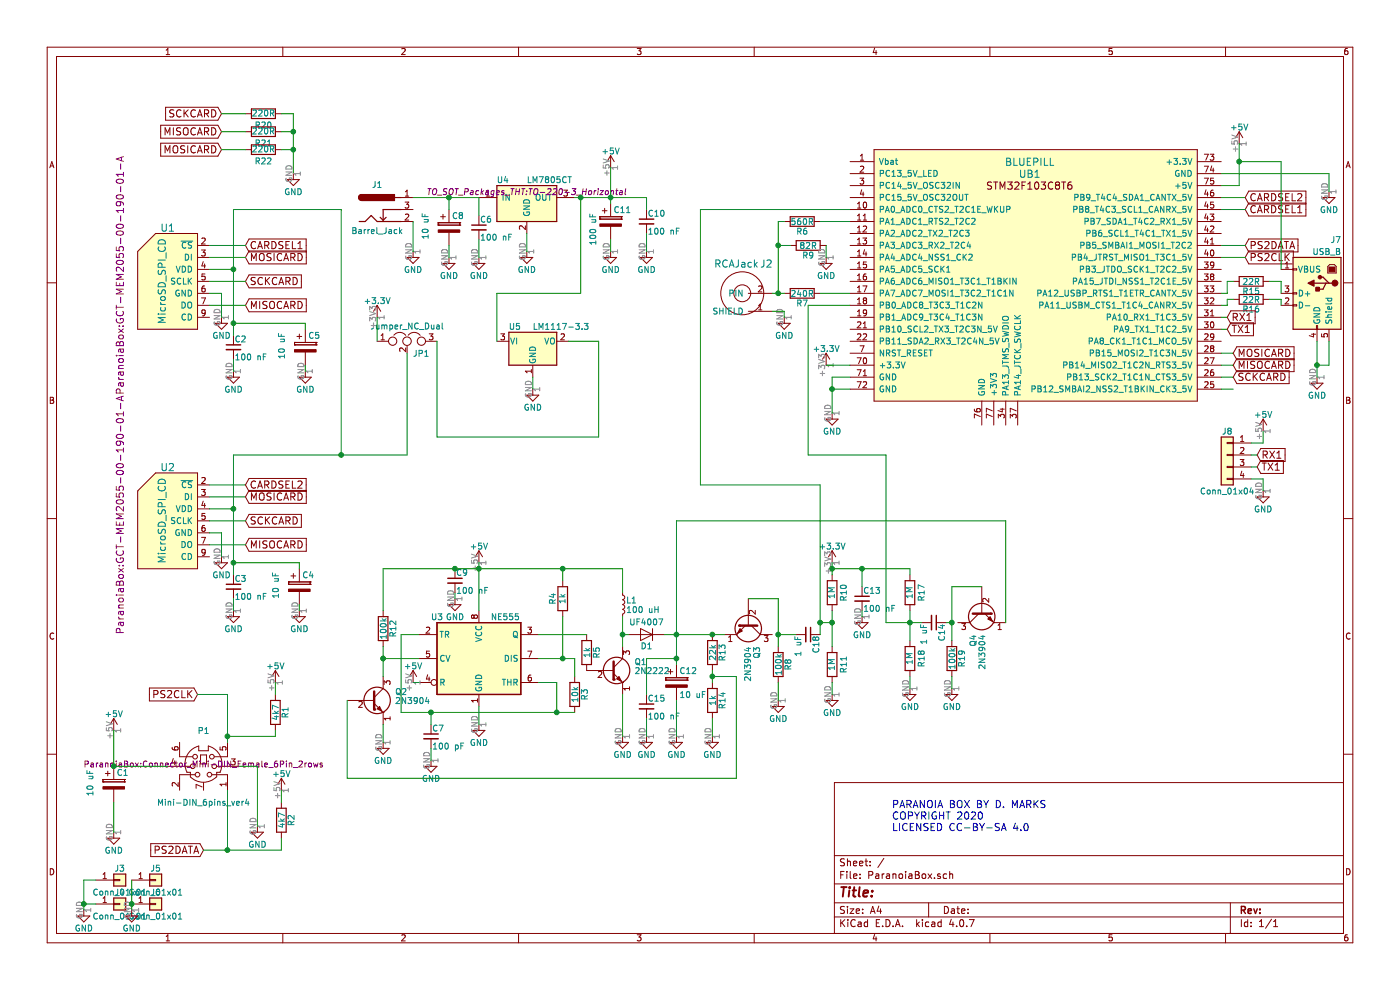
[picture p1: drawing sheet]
EESchema Schematic File Version 2
LIBS:power
LIBS:device
LIBS:switches
LIBS:relays
LIBS:motors
LIBS:transistors
LIBS:conn
LIBS:linear
LIBS:regul
LIBS:74xx
LIBS:cmos4000
LIBS:adc-dac
LIBS:memory
LIBS:xilinx
LIBS:microcontrollers
LIBS:dsp
LIBS:microchip
LIBS:analog_switches
LIBS:motorola
LIBS:texas
LIBS:intel
LIBS:audio
LIBS:interface
LIBS:digital-audio
LIBS:philips
LIBS:display
LIBS:cypress
LIBS:siliconi
LIBS:opto
LIBS:atmel
LIBS:contrib
LIBS:valves
LIBS:bluepill
LIBS:AMS1117-3V3
LIBS:microsd_spi_cd
LIBS:mini-din_6pins_ver4
LIBS:rcajack
LIBS:ParanoiaBox-cache
EELAYER 25 0
EELAYER END
$Descr A4 11693 8268
encoding utf-8
Sheet 1 1
Title ""
Date ""
Rev ""
Comp ""
Comment1 ""
Comment2 ""
Comment3 ""
Comment4 ""
$EndDescr
$Comp
L BLUEPILL UB1
U 1 1
P 8450 2050
F 0 "UB1" H 8600 2650 60  0000 C CNN
F 1 "BLUEPILL" H 8600 2750 60  0000 C CNN
F 2 "ParanoiaBox:BLUEPILL" H 8600 2750 60  0001 C CNN
F 3 "" H 8600 2750 60  0001 C CNN
	1    8450 2050
	1    0    0    -1  
$EndComp
$Comp
L MicroSD_SPI_CD U1
U 1 1
P 1400 2350
F 0 "U1" H 1400 2800 60  0000 C CNN
F 1 "MicroSD_SPI_CD" V 1350 2350 60  0000 C CNN
F 2 "ParanoiaBox:GCT-MEM2055-00-190-01-A" V 1000 2400 60  0000 C CNN
F 3 "" H 1250 2350 60  0000 C CNN
	1    1400 2350
	1    0    0    -1  
$EndComp
$Comp
L C_Small C2
U 1 1
P 1950 2900
F 0 "C2" H 1960 2970 50  0000 L CNN
F 1 "100 nF" H 1960 2820 50  0000 L CNN
F 2 "Capacitors_THT:C_Disc_D5.0mm_W2.5mm_P2.50mm" H 1950 2900 50  0001 C CNN
F 3 "" H 1950 2900 50  0001 C CNN
	1    1950 2900
	1    0    0    -1  
$EndComp
$Comp
L GND #PWR01
U 1 1
P 1950 3100
F 0 "#PWR01" H 1950 2850 50  0001 C CNN
F 1 "GND" H 1950 2950 50  0000 C CNN
F 2 "" H 1950 3100 50  0001 C CNN
F 3 "" H 1950 3100 50  0001 C CNN
	1    1950 3100
	1    0    0    -1  
$EndComp
Text GLabel 10300 3050 2    60   Input ~ 0
MISOCARD
Text GLabel 10300 2950 2    60   Input ~ 0
MOSICARD
Text GLabel 10300 3150 2    60   Input ~ 0
SCKCARD
Text GLabel 2050 2350 2    60   Input ~ 0
SCKCARD
Text GLabel 2050 2550 2    60   Input ~ 0
MISOCARD
Text GLabel 2050 2150 2    60   Input ~ 0
MOSICARD
Text GLabel 2050 2050 2    60   Input ~ 0
CARDSEL1
Text GLabel 10400 1750 2    60   Input ~ 0
CARDSEL1
$Comp
L MicroSD_SPI_CD U2
U 1 1
P 1400 4350
F 0 "U2" H 1400 4800 60  0000 C CNN
F 1 "MicroSD_SPI_CD" V 1350 4350 60  0000 C CNN
F 2 "ParanoiaBox:GCT-MEM2055-00-190-01-A" V 1000 4400 60  0000 C CNN
F 3 "" H 1250 4350 60  0000 C CNN
	1    1400 4350
	1    0    0    -1  
$EndComp
$Comp
L C_Small C3
U 1 1
P 1950 4900
F 0 "C3" H 1960 4970 50  0000 L CNN
F 1 "100 nF" H 1960 4820 50  0000 L CNN
F 2 "Capacitors_THT:C_Disc_D5.0mm_W2.5mm_P2.50mm" H 1950 4900 50  0001 C CNN
F 3 "" H 1950 4900 50  0001 C CNN
	1    1950 4900
	1    0    0    -1  
$EndComp
$Comp
L GND #PWR02
U 1 1
P 1950 5100
F 0 "#PWR02" H 1950 4850 50  0001 C CNN
F 1 "GND" H 1950 4950 50  0000 C CNN
F 2 "" H 1950 5100 50  0001 C CNN
F 3 "" H 1950 5100 50  0001 C CNN
	1    1950 5100
	1    0    0    -1  
$EndComp
Text GLabel 2050 4350 2    60   Input ~ 0
SCKCARD
Text GLabel 2050 4550 2    60   Input ~ 0
MISOCARD
Text GLabel 2050 4150 2    60   Input ~ 0
MOSICARD
Text GLabel 2050 4050 2    60   Input ~ 0
CARDSEL2
Text GLabel 10400 1650 2    60   Input ~ 0
CARDSEL2
$Comp
L Mini-DIN_6pins_ver4 P1
U 1 1
P 1700 6400
F 0 "P1" H 1700 6700 50  0000 C CNN
F 1 "Mini-DIN_6pins_ver4" H 1700 6100 50  0000 C CNN
F 2 "ParanoiaBox:Connector_Mini-DIN_Female_6Pin_2rows" H 1700 6420 50  0000 C CNN
F 3 "" H 1700 6420 50  0000 C CNN
	1    1700 6400
	1    0    0    -1  
$EndComp
$Comp
L GND #PWR03
U 1 1
P 950 6950
F 0 "#PWR03" H 950 6700 50  0001 C CNN
F 1 "GND" H 950 6800 50  0000 C CNN
F 2 "" H 950 6950 50  0001 C CNN
F 3 "" H 950 6950 50  0001 C CNN
	1    950  6950
	1    0    0    -1  
$EndComp
$Comp
L +5V #PWR04
U 1 1
P 950 6100
F 0 "#PWR04" H 950 5950 50  0001 C CNN
F 1 "+5V" H 950 6240 50  0000 C CNN
F 2 "" H 950 6100 50  0001 C CNN
F 3 "" H 950 6100 50  0001 C CNN
	1    950  6100
	1    0    0    -1  
$EndComp
$Comp
L GND #PWR05
U 1 1
P 2150 6900
F 0 "#PWR05" H 2150 6650 50  0001 C CNN
F 1 "GND" H 2150 6750 50  0000 C CNN
F 2 "" H 2150 6900 50  0001 C CNN
F 3 "" H 2150 6900 50  0001 C CNN
	1    2150 6900
	1    0    0    -1  
$EndComp
Text GLabel 1650 5800 0    60   Input ~ 0
PS2CLK
Text GLabel 1700 7100 0    60   Input ~ 0
PS2DATA
$Comp
L R R2
U 1 1
P 2350 6850
F 0 "R2" V 2430 6850 50  0000 C CNN
F 1 "4k7" V 2350 6850 50  0000 C CNN
F 2 "Resistors_THT:R_Axial_DIN0207_L6.3mm_D2.5mm_P7.62mm_Horizontal" V 2280 6850 50  0001 C CNN
F 3 "" H 2350 6850 50  0001 C CNN
	1    2350 6850
	1    0    0    -1  
$EndComp
$Comp
L +5V #PWR06
U 1 1
P 2350 6600
F 0 "#PWR06" H 2350 6450 50  0001 C CNN
F 1 "+5V" H 2350 6740 50  0000 C CNN
F 2 "" H 2350 6600 50  0001 C CNN
F 3 "" H 2350 6600 50  0001 C CNN
	1    2350 6600
	1    0    0    -1  
$EndComp
Text GLabel 10400 2050 2    60   Input ~ 0
PS2DATA
Text GLabel 10400 2150 2    60   Input ~ 0
PS2CLK
$Comp
L +5V #PWR07
U 1 1
P 2300 5700
F 0 "#PWR07" H 2300 5550 50  0001 C CNN
F 1 "+5V" H 2300 5840 50  0000 C CNN
F 2 "" H 2300 5700 50  0001 C CNN
F 3 "" H 2300 5700 50  0001 C CNN
	1    2300 5700
	1    0    0    -1  
$EndComp
$Comp
L R R1
U 1 1
P 2300 5950
F 0 "R1" V 2380 5950 50  0000 C CNN
F 1 "4k7" V 2300 5950 50  0000 C CNN
F 2 "Resistors_THT:R_Axial_DIN0207_L6.3mm_D2.5mm_P7.62mm_Horizontal" V 2230 5950 50  0001 C CNN
F 3 "" H 2300 5950 50  0001 C CNN
	1    2300 5950
	1    0    0    -1  
$EndComp
$Comp
L RCAJack J2
U 1 1
P 6150 2250
F 0 "J2" H 6400 2300 60  0000 C CNN
F 1 "RCAJack" H 6150 2300 60  0000 C CNN
F 2 "ParanoiaBox:RCAConnectorCommon" H 6150 2250 60  0001 C CNN
F 3 "" H 6150 2250 60  0001 C CNN
	1    6150 2250
	1    0    0    -1  
$EndComp
$Comp
L R R7
U 1 1
P 6700 2450
F 0 "R7" V 6780 2450 50  0000 C CNN
F 1 "240R" V 6700 2450 50  0000 C CNN
F 2 "Resistors_THT:R_Axial_DIN0207_L6.3mm_D2.5mm_P7.62mm_Horizontal" V 6630 2450 50  0001 C CNN
F 3 "" H 6700 2450 50  0001 C CNN
	1    6700 2450
	0    1    1    0   
$EndComp
$Comp
L R R6
U 1 1
P 6700 1850
F 0 "R6" V 6780 1850 50  0000 C CNN
F 1 "560R" V 6700 1850 50  0000 C CNN
F 2 "Resistors_THT:R_Axial_DIN0207_L6.3mm_D2.5mm_P7.62mm_Horizontal" V 6630 1850 50  0001 C CNN
F 3 "" H 6700 1850 50  0001 C CNN
	1    6700 1850
	0    1    1    0   
$EndComp
$Comp
L GND #PWR08
U 1 1
P 6550 2650
F 0 "#PWR08" H 6550 2400 50  0001 C CNN
F 1 "GND" H 6550 2500 50  0000 C CNN
F 2 "" H 6550 2650 50  0001 C CNN
F 3 "" H 6550 2650 50  0001 C CNN
	1    6550 2650
	1    0    0    -1  
$EndComp
$Comp
L NE555 U3
U 1 1
P 4000 5500
F 0 "U3" H 3600 5850 50  0000 L CNN
F 1 "NE555" H 4100 5850 50  0000 L CNN
F 2 "Housings_DIP:DIP-8_W7.62mm_Socket" H 4000 5500 50  0001 C CNN
F 3 "" H 4000 5500 50  0001 C CNN
	1    4000 5500
	1    0    0    -1  
$EndComp
$Comp
L GND #PWR09
U 1 1
P 6950 3450
F 0 "#PWR09" H 6950 3200 50  0001 C CNN
F 1 "GND" H 6950 3300 50  0000 C CNN
F 2 "" H 6950 3450 50  0001 C CNN
F 3 "" H 6950 3450 50  0001 C CNN
	1    6950 3450
	1    0    0    -1  
$EndComp
$Comp
L GND #PWR010
U 1 1
P 11100 1600
F 0 "#PWR010" H 11100 1350 50  0001 C CNN
F 1 "GND" H 11100 1450 50  0000 C CNN
F 2 "" H 11100 1600 50  0001 C CNN
F 3 "" H 11100 1600 50  0001 C CNN
	1    11100 1600
	1    0    0    -1  
$EndComp
$Comp
L +5V #PWR011
U 1 1
P 10350 1200
F 0 "#PWR011" H 10350 1050 50  0001 C CNN
F 1 "+5V" H 10350 1340 50  0000 C CNN
F 2 "" H 10350 1200 50  0001 C CNN
F 3 "" H 10350 1200 50  0001 C CNN
	1    10350 1200
	1    0    0    -1  
$EndComp
$Comp
L GND #PWR012
U 1 1
P 4000 6050
F 0 "#PWR012" H 4000 5800 50  0001 C CNN
F 1 "GND" H 4000 5900 50  0000 C CNN
F 2 "" H 4000 6050 50  0001 C CNN
F 3 "" H 4000 6050 50  0001 C CNN
	1    4000 6050
	1    0    0    -1  
$EndComp
$Comp
L +5V #PWR013
U 1 1
P 4000 4700
F 0 "#PWR013" H 4000 4550 50  0001 C CNN
F 1 "+5V" H 4000 4840 50  0000 C CNN
F 2 "" H 4000 4700 50  0001 C CNN
F 3 "" H 4000 4700 50  0001 C CNN
	1    4000 4700
	1    0    0    -1  
$EndComp
$Comp
L C_Small C9
U 1 1
P 3800 4850
F 0 "C9" H 3810 4920 50  0000 L CNN
F 1 "100 nF" H 3810 4770 50  0000 L CNN
F 2 "Capacitors_THT:C_Disc_D5.0mm_W2.5mm_P2.50mm" H 3800 4850 50  0001 C CNN
F 3 "" H 3800 4850 50  0001 C CNN
	1    3800 4850
	1    0    0    -1  
$EndComp
$Comp
L GND #PWR014
U 1 1
P 3800 5000
F 0 "#PWR014" H 3800 4750 50  0001 C CNN
F 1 "GND" H 3800 4850 50  0000 C CNN
F 2 "" H 3800 5000 50  0001 C CNN
F 3 "" H 3800 5000 50  0001 C CNN
	1    3800 5000
	1    0    0    -1  
$EndComp
$Comp
L +5V #PWR015
U 1 1
P 3450 5700
F 0 "#PWR015" H 3450 5550 50  0001 C CNN
F 1 "+5V" H 3450 5840 50  0000 C CNN
F 2 "" H 3450 5700 50  0001 C CNN
F 3 "" H 3450 5700 50  0001 C CNN
	1    3450 5700
	1    0    0    -1  
$EndComp
$Comp
L C_Small C7
U 1 1
P 3600 6150
F 0 "C7" H 3610 6220 50  0000 L CNN
F 1 "100 pF" H 3610 6070 50  0000 L CNN
F 2 "Capacitors_THT:C_Disc_D5.0mm_W2.5mm_P2.50mm" H 3600 6150 50  0001 C CNN
F 3 "" H 3600 6150 50  0001 C CNN
	1    3600 6150
	1    0    0    -1  
$EndComp
$Comp
L GND #PWR016
U 1 1
P 3600 6350
F 0 "#PWR016" H 3600 6100 50  0001 C CNN
F 1 "GND" H 3600 6200 50  0000 C CNN
F 2 "" H 3600 6350 50  0001 C CNN
F 3 "" H 3600 6350 50  0001 C CNN
	1    3600 6350
	1    0    0    -1  
$EndComp
$Comp
L R R3
U 1 1
P 4800 5800
F 0 "R3" V 4880 5800 50  0000 C CNN
F 1 "10k" V 4800 5800 50  0000 C CNN
F 2 "Resistors_THT:R_Axial_DIN0207_L6.3mm_D2.5mm_P7.62mm_Horizontal" V 4730 5800 50  0001 C CNN
F 3 "" H 4800 5800 50  0001 C CNN
	1    4800 5800
	1    0    0    -1  
$EndComp
$Comp
L R R4
U 1 1
P 4700 5000
F 0 "R4" V 4780 5000 50  0000 C CNN
F 1 "1k" V 4700 5000 50  0000 C CNN
F 2 "Resistors_THT:R_Axial_DIN0207_L6.3mm_D2.5mm_P7.62mm_Horizontal" V 4630 5000 50  0001 C CNN
F 3 "" H 4700 5000 50  0001 C CNN
	1    4700 5000
	-1   0    0    1   
$EndComp
$Comp
L 2N3904 Q1
U 1 1
P 5100 5600
F 0 "Q1" H 5300 5675 50  0000 L CNN
F 1 "2N2222" H 5300 5600 50  0000 L CNN
F 2 "TO_SOT_Packages_THT:TO-92_Molded_Narrow" H 5300 5525 50  0001 L CIN
F 3 "" H 5100 5600 50  0001 L CNN
	1    5100 5600
	1    0    0    -1  
$EndComp
$Comp
L GND #PWR017
U 1 1
P 5200 6150
F 0 "#PWR017" H 5200 5900 50  0001 C CNN
F 1 "GND" H 5200 6000 50  0000 C CNN
F 2 "" H 5200 6150 50  0001 C CNN
F 3 "" H 5200 6150 50  0001 C CNN
	1    5200 6150
	1    0    0    -1  
$EndComp
$Comp
L D D1
U 1 1
P 5400 5300
F 0 "D1" H 5400 5400 50  0000 C CNN
F 1 "UF4007" H 5400 5200 50  0000 C CNN
F 2 "Diodes_THT:D_DO-41_SOD81_P7.62mm_Horizontal" H 5400 5300 50  0001 C CNN
F 3 "" H 5400 5300 50  0001 C CNN
	1    5400 5300
	-1   0    0    1   
$EndComp
$Comp
L CP C12
U 1 1
P 5650 5700
F 0 "C12" H 5675 5800 50  0000 L CNN
F 1 "10 uF" H 5675 5600 50  0000 L CNN
F 2 "Capacitors_THT:CP_Radial_D5.0mm_P2.50mm" H 5688 5550 50  0001 C CNN
F 3 "" H 5650 5700 50  0001 C CNN
	1    5650 5700
	1    0    0    -1  
$EndComp
$Comp
L R R8
U 1 1
P 6500 5550
F 0 "R8" V 6580 5550 50  0000 C CNN
F 1 "100k" V 6500 5550 50  0000 C CNN
F 2 "Resistors_THT:R_Axial_DIN0207_L6.3mm_D2.5mm_P7.62mm_Horizontal" V 6430 5550 50  0001 C CNN
F 3 "" H 6500 5550 50  0001 C CNN
	1    6500 5550
	1    0    0    -1  
$EndComp
$Comp
L GND #PWR018
U 1 1
P 6500 5850
F 0 "#PWR018" H 6500 5600 50  0001 C CNN
F 1 "GND" H 6500 5700 50  0000 C CNN
F 2 "" H 6500 5850 50  0001 C CNN
F 3 "" H 6500 5850 50  0001 C CNN
	1    6500 5850
	1    0    0    -1  
$EndComp
$Comp
L C_Small C18
U 1 1
P 6750 5300
F 0 "C18" H 6760 5370 50  0000 L CNN
F 1 "1 uF" H 6760 5220 50  0000 L CNN
F 2 "Capacitors_THT:C_Disc_D5.0mm_W2.5mm_P5.00mm" H 6750 5300 50  0001 C CNN
F 3 "" H 6750 5300 50  0001 C CNN
	1    6750 5300
	0    1    1    0   
$EndComp
$Comp
L R R10
U 1 1
P 6950 4950
F 0 "R10" V 6850 4950 50  0000 C CNN
F 1 "1M" V 6950 4950 50  0000 C CNN
F 2 "Resistors_THT:R_Axial_DIN0207_L6.3mm_D2.5mm_P7.62mm_Horizontal" V 6880 4950 50  0001 C CNN
F 3 "" H 6950 4950 50  0001 C CNN
	1    6950 4950
	-1   0    0    1   
$EndComp
$Comp
L R R11
U 1 1
P 6950 5550
F 0 "R11" V 6850 5550 50  0000 C CNN
F 1 "1M" V 6950 5550 50  0000 C CNN
F 2 "Resistors_THT:R_Axial_DIN0207_L6.3mm_D2.5mm_P7.62mm_Horizontal" V 6880 5550 50  0001 C CNN
F 3 "" H 6950 5550 50  0001 C CNN
	1    6950 5550
	-1   0    0    1   
$EndComp
$Comp
L GND #PWR019
U 1 1
P 6950 5800
F 0 "#PWR019" H 6950 5550 50  0001 C CNN
F 1 "GND" H 6950 5650 50  0000 C CNN
F 2 "" H 6950 5800 50  0001 C CNN
F 3 "" H 6950 5800 50  0001 C CNN
	1    6950 5800
	1    0    0    -1  
$EndComp
$Comp
L GND #PWR020
U 1 1
P 1850 2650
F 0 "#PWR020" H 1850 2400 50  0001 C CNN
F 1 "GND" H 1850 2500 50  0000 C CNN
F 2 "" H 1850 2650 50  0001 C CNN
F 3 "" H 1850 2650 50  0001 C CNN
	1    1850 2650
	1    0    0    -1  
$EndComp
$Comp
L GND #PWR021
U 1 1
P 1850 4650
F 0 "#PWR021" H 1850 4400 50  0001 C CNN
F 1 "GND" H 1850 4500 50  0000 C CNN
F 2 "" H 1850 4650 50  0001 C CNN
F 3 "" H 1850 4650 50  0001 C CNN
	1    1850 4650
	1    0    0    -1  
$EndComp
$Comp
L CP C4
U 1 1
P 2500 4900
F 0 "C4" H 2525 5000 50  0000 L CNN
F 1 "10 uF" V 2300 4800 50  0000 L CNN
F 2 "Capacitors_THT:CP_Radial_D5.0mm_P2.50mm" H 2538 4750 50  0001 C CNN
F 3 "" H 2500 4900 50  0001 C CNN
	1    2500 4900
	1    0    0    -1  
$EndComp
$Comp
L GND #PWR022
U 1 1
P 2500 5100
F 0 "#PWR022" H 2500 4850 50  0001 C CNN
F 1 "GND" H 2500 4950 50  0000 C CNN
F 2 "" H 2500 5100 50  0001 C CNN
F 3 "" H 2500 5100 50  0001 C CNN
	1    2500 5100
	1    0    0    -1  
$EndComp
$Comp
L CP C5
U 1 1
P 2550 2900
F 0 "C5" H 2575 3000 50  0000 L CNN
F 1 "10 uF" V 2350 2800 50  0000 L CNN
F 2 "Capacitors_THT:CP_Radial_D5.0mm_P2.50mm" H 2588 2750 50  0001 C CNN
F 3 "" H 2550 2900 50  0001 C CNN
	1    2550 2900
	1    0    0    -1  
$EndComp
$Comp
L GND #PWR023
U 1 1
P 2550 3100
F 0 "#PWR023" H 2550 2850 50  0001 C CNN
F 1 "GND" H 2550 2950 50  0000 C CNN
F 2 "" H 2550 3100 50  0001 C CNN
F 3 "" H 2550 3100 50  0001 C CNN
	1    2550 3100
	1    0    0    -1  
$EndComp
$Comp
L +3.3V #PWR024
U 1 1
P 6950 4700
F 0 "#PWR024" H 6950 4550 50  0001 C CNN
F 1 "+3.3V" H 6950 4840 50  0000 C CNN
F 2 "" H 6950 4700 50  0001 C CNN
F 3 "" H 6950 4700 50  0001 C CNN
	1    6950 4700
	1    0    0    -1  
$EndComp
$Comp
L +3.3V #PWR025
U 1 1
P 6900 3050
F 0 "#PWR025" H 6900 2900 50  0001 C CNN
F 1 "+3.3V" H 6900 3190 50  0000 C CNN
F 2 "" H 6900 3050 50  0001 C CNN
F 3 "" H 6900 3050 50  0001 C CNN
	1    6900 3050
	1    0    0    -1  
$EndComp
$Comp
L CP C1
U 1 1
P 950 6550
F 0 "C1" H 975 6650 50  0000 L CNN
F 1 "10 uF" V 750 6450 50  0000 L CNN
F 2 "Capacitors_THT:CP_Radial_D5.0mm_P2.50mm" H 988 6400 50  0001 C CNN
F 3 "" H 950 6550 50  0001 C CNN
	1    950  6550
	1    0    0    -1  
$EndComp
$Comp
L LM7805CT U4
U 1 1
P 4400 1700
F 0 "U4" H 4200 1900 50  0000 C CNN
F 1 "LM7805CT" H 4400 1900 50  0000 L CNN
F 2 "TO_SOT_Packages_THT:TO-220-3_Horizontal" H 4400 1800 50  0000 C CIN
F 3 "" H 4400 1700 50  0000 C CNN
	1    4400 1700
	1    0    0    -1  
$EndComp
$Comp
L CP C11
U 1 1
P 5100 1850
F 0 "C11" H 5125 1950 50  0000 L CNN
F 1 "100 uF" V 4950 1650 50  0000 L CNN
F 2 "Capacitors_THT:CP_Radial_D10.0mm_P5.00mm" H 5138 1700 50  0001 C CNN
F 3 "" H 5100 1850 50  0001 C CNN
	1    5100 1850
	1    0    0    -1  
$EndComp
$Comp
L CP C8
U 1 1
P 3750 1900
F 0 "C8" H 3775 2000 50  0000 L CNN
F 1 "10 uF" V 3550 1800 50  0000 L CNN
F 2 "Capacitors_THT:CP_Radial_D5.0mm_P2.50mm" H 3788 1750 50  0001 C CNN
F 3 "" H 3750 1900 50  0001 C CNN
	1    3750 1900
	1    0    0    -1  
$EndComp
$Comp
L GND #PWR026
U 1 1
P 3750 2150
F 0 "#PWR026" H 3750 1900 50  0001 C CNN
F 1 "GND" H 3750 2000 50  0000 C CNN
F 2 "" H 3750 2150 50  0001 C CNN
F 3 "" H 3750 2150 50  0001 C CNN
	1    3750 2150
	1    0    0    -1  
$EndComp
$Comp
L GND #PWR027
U 1 1
P 4400 2100
F 0 "#PWR027" H 4400 1850 50  0001 C CNN
F 1 "GND" H 4400 1950 50  0000 C CNN
F 2 "" H 4400 2100 50  0001 C CNN
F 3 "" H 4400 2100 50  0001 C CNN
	1    4400 2100
	1    0    0    -1  
$EndComp
$Comp
L GND #PWR028
U 1 1
P 5100 2100
F 0 "#PWR028" H 5100 1850 50  0001 C CNN
F 1 "GND" H 5100 1950 50  0000 C CNN
F 2 "" H 5100 2100 50  0001 C CNN
F 3 "" H 5100 2100 50  0001 C CNN
	1    5100 2100
	1    0    0    -1  
$EndComp
$Comp
L +5V #PWR029
U 1 1
P 5100 1400
F 0 "#PWR029" H 5100 1250 50  0001 C CNN
F 1 "+5V" H 5100 1540 50  0000 C CNN
F 2 "" H 5100 1400 50  0001 C CNN
F 3 "" H 5100 1400 50  0001 C CNN
	1    5100 1400
	1    0    0    -1  
$EndComp
$Comp
L Barrel_Jack J1
U 1 1
P 3150 1750
F 0 "J1" H 3150 1960 50  0000 C CNN
F 1 "Barrel_Jack" H 3150 1575 50  0000 C CNN
F 2 "Connectors:BARREL_JACK" H 3200 1710 50  0001 C CNN
F 3 "" H 3200 1710 50  0001 C CNN
	1    3150 1750
	1    0    0    -1  
$EndComp
$Comp
L GND #PWR030
U 1 1
P 3450 2100
F 0 "#PWR030" H 3450 1850 50  0001 C CNN
F 1 "GND" H 3450 1950 50  0000 C CNN
F 2 "" H 3450 2100 50  0001 C CNN
F 3 "" H 3450 2100 50  0001 C CNN
	1    3450 2100
	1    0    0    -1  
$EndComp
$Comp
L LM1117-3.3 U5
U 1 1
P 4450 2850
F 0 "U5" H 4300 2975 50  0000 C CNN
F 1 "LM1117-3.3" H 4450 2975 50  0000 L CNN
F 2 "TO_SOT_Packages_THT:TO-220-3_Horizontal" V 4450 2850 50  0001 C CNN
F 3 "" H 4450 2850 50  0001 C CNN
	1    4450 2850
	1    0    0    -1  
$EndComp
$Comp
L GND #PWR031
U 1 1
P 4450 3250
F 0 "#PWR031" H 4450 3000 50  0001 C CNN
F 1 "GND" H 4450 3100 50  0000 C CNN
F 2 "" H 4450 3250 50  0001 C CNN
F 3 "" H 4450 3250 50  0001 C CNN
	1    4450 3250
	1    0    0    -1  
$EndComp
$Comp
L Jumper_NC_Dual JP1
U 1 1
P 3400 2850
F 0 "JP1" H 3450 2750 50  0000 L CNN
F 1 "Jumper_NC_Dual" H 3400 2950 50  0000 C BNN
F 2 "Pin_Headers:Pin_Header_Straight_1x03_Pitch2.54mm" H 3400 2850 50  0001 C CNN
F 3 "" H 3400 2850 50  0001 C CNN
	1    3400 2850
	1    0    0    -1  
$EndComp
$Comp
L +3.3V #PWR032
U 1 1
P 3150 2650
F 0 "#PWR032" H 3150 2500 50  0001 C CNN
F 1 "+3.3V" H 3150 2790 50  0000 C CNN
F 2 "" H 3150 2650 50  0001 C CNN
F 3 "" H 3150 2650 50  0001 C CNN
	1    3150 2650
	1    0    0    -1  
$EndComp
$Comp
L Conn_01x01 J4
U 1 1
P 1000 7550
F 0 "J4" H 1000 7650 50  0000 C CNN
F 1 "Conn_01x01" H 1000 7450 50  0000 C CNN
F 2 "Connectors:1pin" H 1000 7550 50  0001 C CNN
F 3 "" H 1000 7550 50  0001 C CNN
	1    1000 7550
	1    0    0    -1  
$EndComp
$Comp
L Conn_01x01 J3
U 1 1
P 1000 7350
F 0 "J3" H 1000 7450 50  0000 C CNN
F 1 "Conn_01x01" H 1000 7250 50  0000 C CNN
F 2 "Connectors:1pin" H 1000 7350 50  0001 C CNN
F 3 "" H 1000 7350 50  0001 C CNN
	1    1000 7350
	1    0    0    -1  
$EndComp
$Comp
L Conn_01x01 J5
U 1 1
P 1300 7350
F 0 "J5" H 1300 7450 50  0000 C CNN
F 1 "Conn_01x01" H 1300 7250 50  0000 C CNN
F 2 "Connectors:1pin" H 1300 7350 50  0001 C CNN
F 3 "" H 1300 7350 50  0001 C CNN
	1    1300 7350
	1    0    0    -1  
$EndComp
$Comp
L Conn_01x01 J6
U 1 1
P 1300 7550
F 0 "J6" H 1300 7650 50  0000 C CNN
F 1 "Conn_01x01" H 1300 7450 50  0000 C CNN
F 2 "Connectors:1pin" H 1300 7550 50  0001 C CNN
F 3 "" H 1300 7550 50  0001 C CNN
	1    1300 7550
	1    0    0    -1  
$EndComp
$Comp
L R R5
U 1 1
P 4900 5450
F 0 "R5" V 4980 5450 50  0000 C CNN
F 1 "1k" V 4900 5450 50  0000 C CNN
F 2 "Resistors_THT:R_Axial_DIN0207_L6.3mm_D2.5mm_P7.62mm_Horizontal" V 4830 5450 50  0001 C CNN
F 3 "" H 4900 5450 50  0001 C CNN
	1    4900 5450
	1    0    0    -1  
$EndComp
$Comp
L L_Small L1
U 1 1
P 5200 5050
F 0 "L1" H 5230 5090 50  0000 L CNN
F 1 "100 uH" H 5230 5010 50  0000 L CNN
F 2 "Inductors_THT:L_Toroid_Horizontal_D5.1mm_P9.00mm_Diameter6-5mm_Amidon-T20" H 5200 5050 50  0001 C CNN
F 3 "" H 5200 5050 50  0001 C CNN
	1    5200 5050
	1    0    0    -1  
$EndComp
$Comp
L GND #PWR033
U 1 1
P 5650 6150
F 0 "#PWR033" H 5650 5900 50  0001 C CNN
F 1 "GND" H 5650 6000 50  0000 C CNN
F 2 "" H 5650 6150 50  0001 C CNN
F 3 "" H 5650 6150 50  0001 C CNN
	1    5650 6150
	1    0    0    -1  
$EndComp
$Comp
L R R13
U 1 1
P 5950 5450
F 0 "R13" V 6030 5450 50  0000 C CNN
F 1 "22k" V 5950 5450 50  0000 C CNN
F 2 "Resistors_THT:R_Axial_DIN0207_L6.3mm_D2.5mm_P7.62mm_Horizontal" V 5880 5450 50  0001 C CNN
F 3 "" H 5950 5450 50  0001 C CNN
	1    5950 5450
	1    0    0    -1  
$EndComp
$Comp
L GND #PWR034
U 1 1
P 5950 6150
F 0 "#PWR034" H 5950 5900 50  0001 C CNN
F 1 "GND" H 5950 6000 50  0000 C CNN
F 2 "" H 5950 6150 50  0001 C CNN
F 3 "" H 5950 6150 50  0001 C CNN
	1    5950 6150
	1    0    0    -1  
$EndComp
$Comp
L 2N3904 Q2
U 1 1
P 3100 5850
F 0 "Q2" H 3300 5925 50  0000 L CNN
F 1 "2N3904" H 3300 5850 50  0000 L CNN
F 2 "TO_SOT_Packages_THT:TO-92_Molded_Narrow" H 3300 5775 50  0001 L CIN
F 3 "" H 3100 5850 50  0001 L CNN
	1    3100 5850
	1    0    0    -1  
$EndComp
$Comp
L GND #PWR035
U 1 1
P 3200 6200
F 0 "#PWR035" H 3200 5950 50  0001 C CNN
F 1 "GND" H 3200 6050 50  0000 C CNN
F 2 "" H 3200 6200 50  0001 C CNN
F 3 "" H 3200 6200 50  0001 C CNN
	1    3200 6200
	1    0    0    -1  
$EndComp
$Comp
L R R12
U 1 1
P 3200 5250
F 0 "R12" V 3280 5250 50  0000 C CNN
F 1 "100k" V 3200 5250 50  0000 C CNN
F 2 "Resistors_THT:R_Axial_DIN0207_L6.3mm_D2.5mm_P7.62mm_Horizontal" V 3130 5250 50  0001 C CNN
F 3 "" H 3200 5250 50  0001 C CNN
	1    3200 5250
	1    0    0    -1  
$EndComp
$Comp
L R R14
U 1 1
P 5950 5850
F 0 "R14" V 6030 5850 50  0000 C CNN
F 1 "1k" V 5950 5850 50  0000 C CNN
F 2 "Resistors_THT:R_Axial_DIN0207_L6.3mm_D2.5mm_P7.62mm_Horizontal" V 5880 5850 50  0001 C CNN
F 3 "" H 5950 5850 50  0001 C CNN
	1    5950 5850
	1    0    0    -1  
$EndComp
$Comp
L 2N3904 Q3
U 1 1
P 6250 5200
F 0 "Q3" H 6450 5275 50  0000 L CNN
F 1 "2N3904" H 6450 5200 50  0000 L CNN
F 2 "TO_SOT_Packages_THT:TO-92_Molded_Narrow" H 6450 5125 50  0001 L CIN
F 3 "" H 6250 5200 50  0001 L CNN
	1    6250 5200
	0    1    1    0   
$EndComp
$Comp
L GND #PWR036
U 1 1
P 700 7600
F 0 "#PWR036" H 700 7350 50  0001 C CNN
F 1 "GND" H 700 7450 50  0000 C CNN
F 2 "" H 700 7600 50  0001 C CNN
F 3 "" H 700 7600 50  0001 C CNN
	1    700  7600
	1    0    0    -1  
$EndComp
$Comp
L GND #PWR037
U 1 1
P 1100 7600
F 0 "#PWR037" H 1100 7350 50  0001 C CNN
F 1 "GND" H 1100 7450 50  0000 C CNN
F 2 "" H 1100 7600 50  0001 C CNN
F 3 "" H 1100 7600 50  0001 C CNN
	1    1100 7600
	1    0    0    -1  
$EndComp
$Comp
L C_Small C6
U 1 1
P 4000 1900
F 0 "C6" H 4010 1970 50  0000 L CNN
F 1 "100 nF" H 4010 1820 50  0000 L CNN
F 2 "Capacitors_THT:C_Disc_D5.0mm_W2.5mm_P2.50mm" H 4000 1900 50  0001 C CNN
F 3 "" H 4000 1900 50  0001 C CNN
	1    4000 1900
	1    0    0    -1  
$EndComp
$Comp
L GND #PWR038
U 1 1
P 4000 2150
F 0 "#PWR038" H 4000 1900 50  0001 C CNN
F 1 "GND" H 4000 2000 50  0000 C CNN
F 2 "" H 4000 2150 50  0001 C CNN
F 3 "" H 4000 2150 50  0001 C CNN
	1    4000 2150
	1    0    0    -1  
$EndComp
$Comp
L R R9
U 1 1
P 6750 2050
F 0 "R9" V 6830 2050 50  0000 C CNN
F 1 "82R" V 6750 2050 50  0000 C CNN
F 2 "Resistors_THT:R_Axial_DIN0207_L6.3mm_D2.5mm_P7.62mm_Horizontal" V 6680 2050 50  0001 C CNN
F 3 "" H 6750 2050 50  0001 C CNN
	1    6750 2050
	0    1    1    0   
$EndComp
$Comp
L GND #PWR039
U 1 1
P 6900 2150
F 0 "#PWR039" H 6900 1900 50  0001 C CNN
F 1 "GND" H 6900 2000 50  0000 C CNN
F 2 "" H 6900 2150 50  0001 C CNN
F 3 "" H 6900 2150 50  0001 C CNN
	1    6900 2150
	1    0    0    -1  
$EndComp
$Comp
L USB_B J7
U 1 1
P 11000 2450
F 0 "J7" H 10800 2900 50  0000 L CNN
F 1 "USB_B" H 10800 2800 50  0000 L CNN
F 2 "Connectors:USB_B" H 11150 2400 50  0001 C CNN
F 3 "" H 11150 2400 50  0001 C CNN
	1    11000 2450
	-1   0    0    -1  
$EndComp
$Comp
L GND #PWR040
U 1 1
P 11000 3150
F 0 "#PWR040" H 11000 2900 50  0001 C CNN
F 1 "GND" H 11000 3000 50  0000 C CNN
F 2 "" H 11000 3150 50  0001 C CNN
F 3 "" H 11000 3150 50  0001 C CNN
	1    11000 3150
	1    0    0    -1  
$EndComp
$Comp
L R R15
U 1 1
P 10450 2350
F 0 "R15" V 10530 2350 50  0000 C CNN
F 1 "22R" V 10450 2350 50  0000 C CNN
F 2 "Resistors_THT:R_Axial_DIN0207_L6.3mm_D2.5mm_P7.62mm_Horizontal" V 10380 2350 50  0001 C CNN
F 3 "" H 10450 2350 50  0001 C CNN
	1    10450 2350
	0    1    1    0   
$EndComp
$Comp
L R R16
U 1 1
P 10450 2500
F 0 "R16" V 10530 2500 50  0000 C CNN
F 1 "22R" V 10450 2500 50  0000 C CNN
F 2 "Resistors_THT:R_Axial_DIN0207_L6.3mm_D2.5mm_P7.62mm_Horizontal" V 10380 2500 50  0001 C CNN
F 3 "" H 10450 2500 50  0001 C CNN
	1    10450 2500
	0    1    1    0   
$EndComp
$Comp
L C_Small C10
U 1 1
P 5400 1850
F 0 "C10" H 5410 1920 50  0000 L CNN
F 1 "100 nF" H 5410 1770 50  0000 L CNN
F 2 "Capacitors_THT:C_Disc_D5.0mm_W2.5mm_P2.50mm" H 5400 1850 50  0001 C CNN
F 3 "" H 5400 1850 50  0001 C CNN
	1    5400 1850
	1    0    0    -1  
$EndComp
$Comp
L GND #PWR041
U 1 1
P 5400 2100
F 0 "#PWR041" H 5400 1850 50  0001 C CNN
F 1 "GND" H 5400 1950 50  0000 C CNN
F 2 "" H 5400 2100 50  0001 C CNN
F 3 "" H 5400 2100 50  0001 C CNN
	1    5400 2100
	1    0    0    -1  
$EndComp
$Comp
L C_Small C13
U 1 1
P 7200 5000
F 0 "C13" H 7210 5070 50  0000 L CNN
F 1 "100 nF" H 7210 4920 50  0000 L CNN
F 2 "Capacitors_THT:C_Disc_D5.0mm_W2.5mm_P2.50mm" H 7200 5000 50  0001 C CNN
F 3 "" H 7200 5000 50  0001 C CNN
	1    7200 5000
	1    0    0    -1  
$EndComp
$Comp
L GND #PWR042
U 1 1
P 7200 5150
F 0 "#PWR042" H 7200 4900 50  0001 C CNN
F 1 "GND" H 7200 5000 50  0000 C CNN
F 2 "" H 7200 5150 50  0001 C CNN
F 3 "" H 7200 5150 50  0001 C CNN
	1    7200 5150
	1    0    0    -1  
$EndComp
$Comp
L R R17
U 1 1
P 7600 4950
F 0 "R17" V 7500 4950 50  0000 C CNN
F 1 "1M" V 7600 4950 50  0000 C CNN
F 2 "Resistors_THT:R_Axial_DIN0207_L6.3mm_D2.5mm_P7.62mm_Horizontal" V 7530 4950 50  0001 C CNN
F 3 "" H 7600 4950 50  0001 C CNN
	1    7600 4950
	-1   0    0    1   
$EndComp
$Comp
L R R18
U 1 1
P 7600 5500
F 0 "R18" V 7500 5500 50  0000 C CNN
F 1 "1M" V 7600 5500 50  0000 C CNN
F 2 "Resistors_THT:R_Axial_DIN0207_L6.3mm_D2.5mm_P7.62mm_Horizontal" V 7530 5500 50  0001 C CNN
F 3 "" H 7600 5500 50  0001 C CNN
	1    7600 5500
	-1   0    0    1   
$EndComp
$Comp
L GND #PWR043
U 1 1
P 7600 5750
F 0 "#PWR043" H 7600 5500 50  0001 C CNN
F 1 "GND" H 7600 5600 50  0000 C CNN
F 2 "" H 7600 5750 50  0001 C CNN
F 3 "" H 7600 5750 50  0001 C CNN
	1    7600 5750
	1    0    0    -1  
$EndComp
$Comp
L 2N3904 Q4
U 1 1
P 8200 5100
F 0 "Q4" H 8400 5175 50  0000 L CNN
F 1 "2N3904" H 8400 5100 50  0000 L CNN
F 2 "TO_SOT_Packages_THT:TO-92_Molded_Narrow" H 8400 5025 50  0001 L CIN
F 3 "" H 8200 5100 50  0001 L CNN
	1    8200 5100
	0    -1   1    0   
$EndComp
$Comp
L R R19
U 1 1
P 7950 5500
F 0 "R19" V 8030 5500 50  0000 C CNN
F 1 "100k" V 7950 5500 50  0000 C CNN
F 2 "Resistors_THT:R_Axial_DIN0207_L6.3mm_D2.5mm_P7.62mm_Horizontal" V 7880 5500 50  0001 C CNN
F 3 "" H 7950 5500 50  0001 C CNN
	1    7950 5500
	1    0    0    -1  
$EndComp
$Comp
L GND #PWR044
U 1 1
P 7950 5750
F 0 "#PWR044" H 7950 5500 50  0001 C CNN
F 1 "GND" H 7950 5600 50  0000 C CNN
F 2 "" H 7950 5750 50  0001 C CNN
F 3 "" H 7950 5750 50  0001 C CNN
	1    7950 5750
	1    0    0    -1  
$EndComp
$Comp
L C_Small C14
U 1 1
P 7800 5200
F 0 "C14" H 7810 5270 50  0000 L CNN
F 1 "1 uF" H 7810 5120 50  0000 L CNN
F 2 "Capacitors_THT:C_Disc_D5.0mm_W2.5mm_P5.00mm" H 7800 5200 50  0001 C CNN
F 3 "" H 7800 5200 50  0001 C CNN
	1    7800 5200
	0    1    1    0   
$EndComp
$Comp
L C_Small C15
U 1 1
P 5400 5900
F 0 "C15" H 5410 5970 50  0000 L CNN
F 1 "100 nF" H 5410 5820 50  0000 L CNN
F 2 "Capacitors_THT:C_Disc_D5.0mm_W2.5mm_P2.50mm" H 5400 5900 50  0001 C CNN
F 3 "" H 5400 5900 50  0001 C CNN
	1    5400 5900
	1    0    0    -1  
$EndComp
$Comp
L GND #PWR045
U 1 1
P 5400 6150
F 0 "#PWR045" H 5400 5900 50  0001 C CNN
F 1 "GND" H 5400 6000 50  0000 C CNN
F 2 "" H 5400 6150 50  0001 C CNN
F 3 "" H 5400 6150 50  0001 C CNN
	1    5400 6150
	1    0    0    -1  
$EndComp
Text GLabel 10250 2650 2    60   Input ~ 0
RX1
Text GLabel 10250 2750 2    60   Input ~ 0
TX1
Wire Wire Line
	1950 3100 1950 3000
Wire Wire Line
	1950 1750 1950 2800
Wire Wire Line
	1950 2250 1750 2250
Connection ~ 1950 2250
Wire Wire Line
	2050 2350 1750 2350
Wire Wire Line
	2050 2550 1750 2550
Wire Wire Line
	2050 2150 1750 2150
Wire Wire Line
	2050 2050 1750 2050
Wire Wire Line
	1950 5100 1950 5000
Wire Wire Line
	1950 3800 1950 4800
Wire Wire Line
	1950 4250 1750 4250
Connection ~ 1950 4250
Wire Wire Line
	2050 4350 1750 4350
Wire Wire Line
	2050 4550 1750 4550
Wire Wire Line
	2050 4150 1750 4150
Wire Wire Line
	2050 4050 1750 4050
Wire Wire Line
	950  6400 1400 6400
Connection ~ 950  6400
Wire Wire Line
	2150 6900 2150 6400
Wire Wire Line
	2150 6400 2000 6400
Wire Wire Line
	2350 7100 2350 7000
Wire Wire Line
	2350 6600 2350 6700
Wire Wire Line
	10400 2050 10200 2050
Wire Wire Line
	10400 2150 10200 2150
Wire Wire Line
	1900 6600 1900 7100
Wire Wire Line
	1700 7100 2350 7100
Connection ~ 1900 7100
Wire Wire Line
	1650 5800 1900 5800
Wire Wire Line
	1900 5800 1900 6200
Wire Wire Line
	2300 5700 2300 5800
Wire Wire Line
	2300 6100 2300 6150
Wire Wire Line
	2300 6150 1900 6150
Connection ~ 1900 6150
Wire Wire Line
	10300 2950 10200 2950
Wire Wire Line
	10300 3050 10200 3050
Wire Wire Line
	10300 3150 10200 3150
Wire Wire Line
	10300 3250 10200 3250
Wire Wire Line
	10400 1750 10200 1750
Wire Wire Line
	10400 1650 10200 1650
Wire Wire Line
	6450 2450 6550 2450
Wire Wire Line
	7100 2450 6850 2450
Wire Wire Line
	6500 1850 6500 2450
Wire Wire Line
	6500 1850 6550 1850
Connection ~ 6500 2450
Wire Wire Line
	7100 1850 6850 1850
Wire Wire Line
	6550 2650 6550 2600
Wire Wire Line
	6550 2600 6450 2600
Wire Wire Line
	6950 3150 6950 3450
Wire Wire Line
	6950 3150 7100 3150
Wire Wire Line
	7100 3250 6950 3250
Connection ~ 6950 3250
Wire Wire Line
	11100 1600 11100 1450
Wire Wire Line
	11100 1450 10200 1450
Wire Wire Line
	10350 1200 10350 1550
Wire Wire Line
	10350 1550 10200 1550
Wire Wire Line
	4000 6050 4000 5900
Wire Wire Line
	4000 4700 4000 5100
Wire Wire Line
	3200 4750 5200 4750
Connection ~ 4000 4750
Wire Wire Line
	3800 5000 3800 4950
Wire Wire Line
	3200 5500 3500 5500
Wire Wire Line
	3350 5300 3500 5300
Wire Wire Line
	3350 5300 3350 5950
Wire Wire Line
	4650 5950 4650 5700
Wire Wire Line
	4650 5700 4500 5700
Wire Wire Line
	3600 5950 3600 6050
Connection ~ 3600 5950
Wire Wire Line
	3600 6350 3600 6250
Wire Wire Line
	5200 6150 5200 5800
Wire Wire Line
	5200 4750 5200 4950
Wire Wire Line
	5200 5150 5200 5400
Wire Wire Line
	6500 5850 6500 5700
Wire Wire Line
	6500 5000 6500 5400
Wire Wire Line
	5550 5300 6050 5300
Wire Wire Line
	6500 5300 6650 5300
Connection ~ 6500 5300
Wire Wire Line
	6850 5200 6950 5200
Wire Wire Line
	6850 4050 6850 5300
Wire Wire Line
	1850 2650 1850 2450
Wire Wire Line
	1850 2450 1750 2450
Wire Wire Line
	1850 4650 1850 4450
Wire Wire Line
	1850 4450 1750 4450
Wire Wire Line
	1950 4700 2500 4700
Wire Wire Line
	2500 4700 2500 4750
Connection ~ 1950 4700
Wire Wire Line
	2500 5100 2500 5050
Wire Wire Line
	2550 3100 2550 3050
Wire Wire Line
	1950 2700 2550 2700
Wire Wire Line
	2550 2700 2550 2750
Connection ~ 1950 2700
Wire Wire Line
	7100 3050 6900 3050
Wire Wire Line
	6850 4050 5850 4050
Wire Wire Line
	5850 4050 5850 1750
Wire Wire Line
	5850 1750 7100 1750
Connection ~ 6950 5200
Wire Wire Line
	950  6400 950  6100
Wire Wire Line
	950  6700 950  6950
Wire Wire Line
	5100 1400 5100 1700
Wire Wire Line
	4800 1650 5400 1650
Wire Wire Line
	3450 1650 4000 1650
Wire Wire Line
	3750 2150 3750 2050
Wire Wire Line
	4400 2100 4400 1950
Wire Wire Line
	5100 2100 5100 2000
Connection ~ 5100 1650
Wire Wire Line
	3450 2100 3450 1850
Wire Wire Line
	3750 1750 3750 1650
Connection ~ 3750 1650
Wire Wire Line
	4450 3250 4450 3150
Wire Wire Line
	4750 2850 5000 2850
Wire Wire Line
	5000 2850 5000 3650
Wire Wire Line
	5000 3650 3650 3650
Wire Wire Line
	3650 3650 3650 2850
Wire Wire Line
	3150 2650 3150 2850
Wire Wire Line
	3400 3800 3400 2950
Wire Wire Line
	1950 3800 3400 3800
Wire Wire Line
	1950 1750 2850 1750
Wire Wire Line
	2850 1750 2850 3800
Connection ~ 2850 3800
Wire Wire Line
	4500 5300 4900 5300
Wire Wire Line
	4500 5500 4800 5500
Wire Wire Line
	4700 4750 4700 4850
Wire Wire Line
	5250 5300 5200 5300
Connection ~ 5200 5300
Wire Wire Line
	5650 4350 5650 5550
Wire Wire Line
	5650 6150 5650 5850
Connection ~ 5650 5300
Wire Wire Line
	3200 5400 3200 5650
Wire Wire Line
	3200 6200 3200 6050
Wire Wire Line
	3200 4750 3200 5100
Connection ~ 3200 5500
Wire Wire Line
	5950 5600 5950 5700
Wire Wire Line
	5950 6000 5950 6150
Wire Wire Line
	2900 5850 2900 6500
Wire Wire Line
	2900 6500 6150 6500
Wire Wire Line
	6150 6500 6150 5650
Wire Wire Line
	6150 5650 5950 5650
Connection ~ 5950 5650
Connection ~ 5950 5300
Wire Wire Line
	4800 5500 4800 5650
Wire Wire Line
	3500 5700 3450 5700
Wire Wire Line
	3350 5950 4800 5950
Connection ~ 4650 5950
Wire Wire Line
	4700 5150 4700 5500
Connection ~ 4700 5500
Connection ~ 4700 4750
Connection ~ 3800 4750
Wire Wire Line
	700  7350 700  7600
Wire Wire Line
	700  7350 800  7350
Wire Wire Line
	800  7550 700  7550
Connection ~ 700  7550
Wire Wire Line
	1100 7350 1100 7600
Connection ~ 1100 7550
Wire Wire Line
	4000 2150 4000 2000
Wire Wire Line
	4000 1650 4000 1800
Wire Wire Line
	6600 2050 6500 2050
Connection ~ 6500 2050
Wire Wire Line
	6900 2150 6900 2050
Wire Wire Line
	11000 2850 11000 3150
Wire Wire Line
	11100 2850 11100 3050
Wire Wire Line
	11100 3050 11000 3050
Connection ~ 11000 3050
Wire Wire Line
	10700 1350 10350 1350
Connection ~ 10350 1350
Wire Wire Line
	10250 2450 10200 2450
Wire Wire Line
	10200 2550 10250 2550
Wire Wire Line
	5400 2100 5400 1950
Wire Wire Line
	5400 1650 5400 1750
Wire Wire Line
	6950 5700 6950 5800
Wire Wire Line
	6950 5100 6950 5400
Wire Wire Line
	6950 4700 6950 4800
Connection ~ 6850 5200
Wire Wire Line
	7200 4900 7200 4750
Wire Wire Line
	6950 4750 7600 4750
Connection ~ 6950 4750
Wire Wire Line
	7200 5150 7200 5100
Wire Wire Line
	7600 5750 7600 5650
Wire Wire Line
	7600 5100 7600 5350
Wire Wire Line
	7600 4750 7600 4800
Connection ~ 7200 4750
Wire Wire Line
	5650 4350 8400 4350
Wire Wire Line
	7950 5750 7950 5650
Wire Wire Line
	7950 4900 7950 5350
Wire Wire Line
	7950 5200 7900 5200
Connection ~ 7950 5200
Wire Wire Line
	7400 5200 7700 5200
Connection ~ 7600 5200
Wire Wire Line
	7400 5200 7400 3800
Wire Wire Line
	7400 3800 6750 3800
Wire Wire Line
	6750 3800 6750 2550
Wire Wire Line
	6750 2550 7100 2550
Wire Wire Line
	6250 5000 6500 5000
Wire Wire Line
	8200 4900 7950 4900
Wire Wire Line
	8400 4350 8400 5200
Wire Wire Line
	5400 6150 5400 6000
Wire Wire Line
	5400 5800 5400 5500
Wire Wire Line
	5400 5500 5650 5500
Connection ~ 5650 5500
Wire Wire Line
	10250 2450 10250 2350
Wire Wire Line
	10250 2350 10300 2350
Wire Wire Line
	10700 2250 10700 1350
Wire Wire Line
	10700 2450 10700 2350
Wire Wire Line
	10700 2350 10600 2350
Wire Wire Line
	10250 2550 10250 2500
Wire Wire Line
	10250 2500 10300 2500
Wire Wire Line
	10600 2500 10700 2500
Wire Wire Line
	10700 2500 10700 2550
Wire Wire Line
	10250 2650 10200 2650
Wire Wire Line
	10250 2750 10200 2750
Text GLabel 10500 3800 2    60   Input ~ 0
RX1
Text GLabel 10500 3900 2    60   Input ~ 0
TX1
$Comp
L Conn_01x04 J8
U 1 1
P 10250 3800
F 0 "J8" H 10250 4000 50  0000 C CNN
F 1 "Conn_01x04" H 10250 3500 50  0000 C CNN
F 2 "Pin_Headers:Pin_Header_Straight_1x04_Pitch2.54mm" H 10250 3800 50  0001 C CNN
F 3 "" H 10250 3800 50  0001 C CNN
	1    10250 3800
	-1   0    0    -1  
$EndComp
Wire Wire Line
	10500 3900 10450 3900
Wire Wire Line
	10500 3800 10450 3800
$Comp
L GND #PWR046
U 1 1
P 10550 4100
F 0 "#PWR046" H 10550 3850 50  0001 C CNN
F 1 "GND" H 10550 3950 50  0000 C CNN
F 2 "" H 10550 4100 50  0001 C CNN
F 3 "" H 10550 4100 50  0001 C CNN
	1    10550 4100
	1    0    0    -1  
$EndComp
Wire Wire Line
	10550 4000 10550 4100
Wire Wire Line
	10450 4000 10550 4000
Wire Wire Line
	10550 3600 10550 3700
Wire Wire Line
	10550 3700 10450 3700
$Comp
L +5V #PWR047
U 1 1
P 10550 3600
F 0 "#PWR047" H 10550 3450 50  0001 C CNN
F 1 "+5V" H 10550 3740 50  0000 C CNN
F 2 "" H 10550 3600 50  0001 C CNN
F 3 "" H 10550 3600 50  0001 C CNN
	1    10550 3600
	1    0    0    -1  
$EndComp
Text Notes 7450 6950 0    60   ~ 0
PARANOIA BOX BY D. MARKS\nCOPYRIGHT 2020\nLICENSED CC-BY-SA 4.0
Text GLabel 1850 950  0    60   Input ~ 0
SCKCARD
Text GLabel 1850 1100 0    60   Input ~ 0
MISOCARD
Text GLabel 1850 1250 0    60   Input ~ 0
MOSICARD
$Comp
L R R20
U 1 1
P 2200 950
F 0 "R20" V 2100 950 50  0000 C CNN
F 1 "220R" V 2200 950 50  0000 C CNN
F 2 "Resistors_THT:R_Axial_DIN0207_L6.3mm_D2.5mm_P7.62mm_Horizontal" V 2130 950 50  0001 C CNN
F 3 "" H 2200 950 50  0001 C CNN
	1    2200 950 
	0    -1   -1   0   
$EndComp
$Comp
L R R21
U 1 1
P 2200 1100
F 0 "R21" V 2100 1100 50  0000 C CNN
F 1 "220R" V 2200 1100 50  0000 C CNN
F 2 "Resistors_THT:R_Axial_DIN0207_L6.3mm_D2.5mm_P7.62mm_Horizontal" V 2130 1100 50  0001 C CNN
F 3 "" H 2200 1100 50  0001 C CNN
	1    2200 1100
	0    -1   -1   0   
$EndComp
$Comp
L R R22
U 1 1
P 2200 1250
F 0 "R22" V 2100 1250 50  0000 C CNN
F 1 "220R" V 2200 1250 50  0000 C CNN
F 2 "Resistors_THT:R_Axial_DIN0207_L6.3mm_D2.5mm_P7.62mm_Horizontal" V 2130 1250 50  0001 C CNN
F 3 "" H 2200 1250 50  0001 C CNN
	1    2200 1250
	0    -1   -1   0   
$EndComp
Wire Wire Line
	2050 1250 1850 1250
Wire Wire Line
	2050 1100 1850 1100
Wire Wire Line
	2050 950  1850 950 
Wire Wire Line
	2350 950  2450 950 
Wire Wire Line
	2450 950  2450 1450
Wire Wire Line
	2350 1250 2450 1250
Connection ~ 2450 1250
Wire Wire Line
	2350 1100 2450 1100
Connection ~ 2450 1100
$Comp
L GND #PWR048
U 1 1
P 2450 1450
F 0 "#PWR048" H 2450 1200 50  0001 C CNN
F 1 "GND" H 2450 1300 50  0000 C CNN
F 2 "" H 2450 1450 50  0001 C CNN
F 3 "" H 2450 1450 50  0001 C CNN
	1    2450 1450
	1    0    0    -1  
$EndComp
Wire Wire Line
	4150 2450 4850 2450
Wire Wire Line
	4150 2450 4150 2850
Wire Wire Line
	4850 2450 4850 1650
Connection ~ 4850 1650
$EndSCHEMATC
